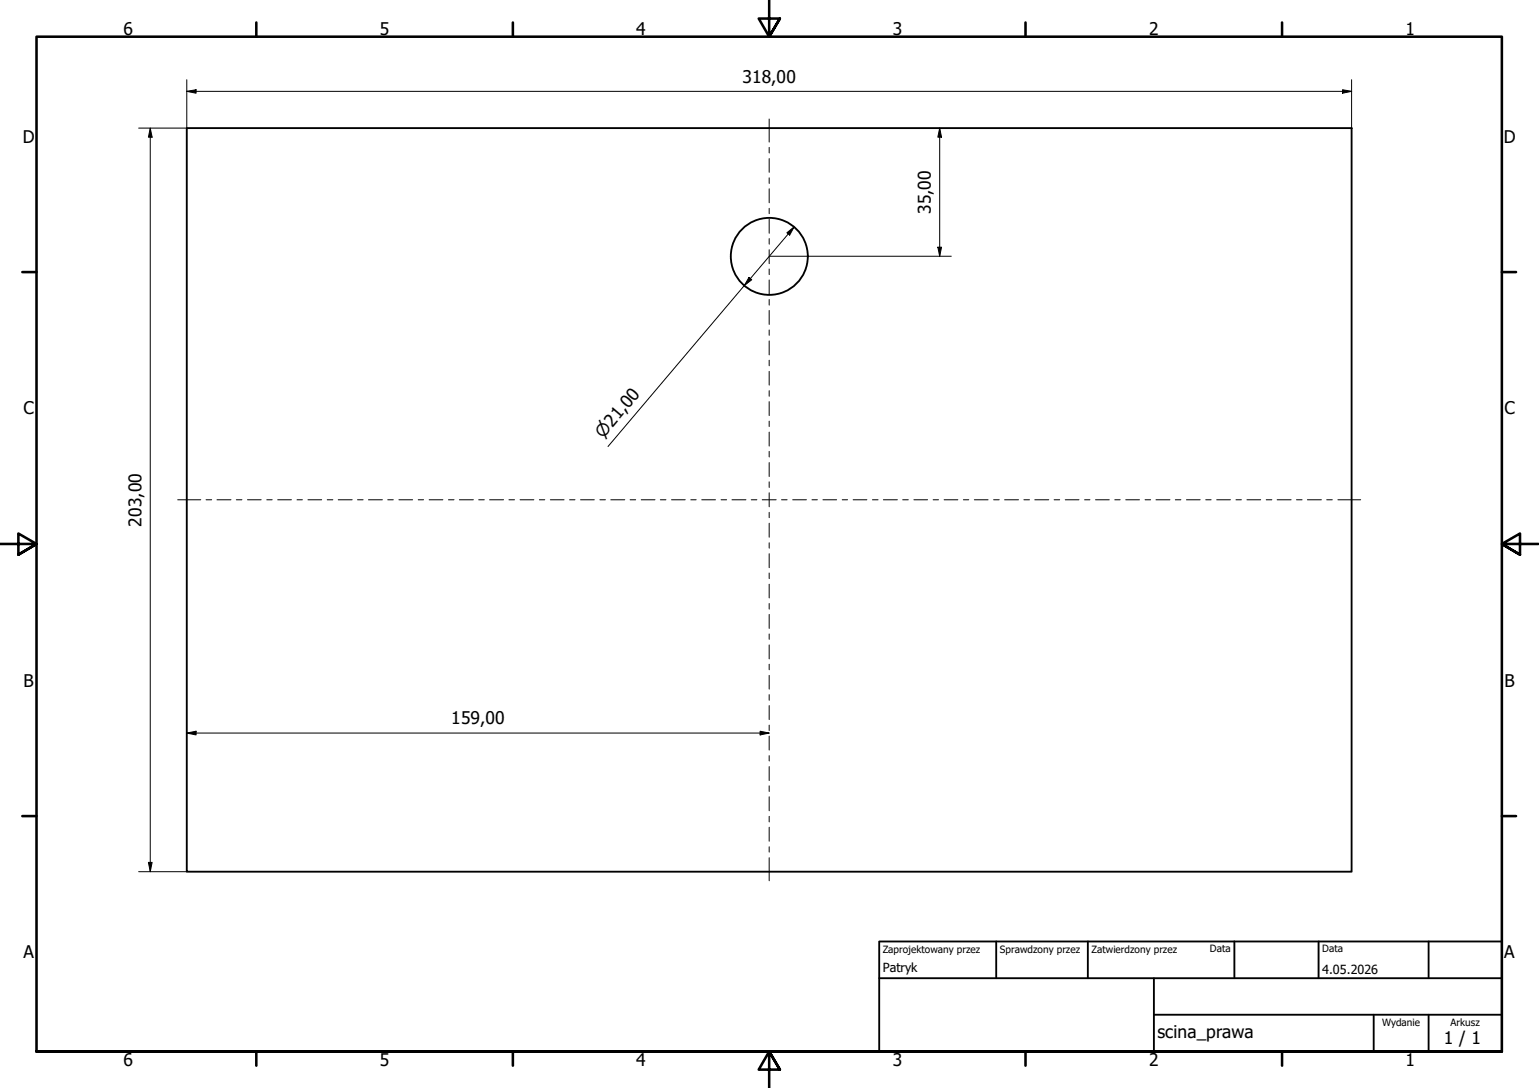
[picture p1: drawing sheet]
<svg xmlns="http://www.w3.org/2000/svg" width="420mm" height="297mm" viewBox="0 0 420 297" stroke-linecap="round" stroke-linejoin="round" font-family="sans-serif">
<!-- layer: Widoczne (ISO) -->
<g fill="none" stroke="#000" stroke-width=".51">
<path d="M51 35h318v203h-318z"/>
<circle cx="210" cy="70" r="10.5"/>
</g>
<!-- layer: Obramowanie (ISO) -->
<g fill="none" stroke="#000" stroke-width=".7">
<path d="M70 6.1v3.9M140 6.1v3.9M210 0v10l-2.9-4.9h5.8l-2.9 4.9 2.9-4.9M280 6.1v3.9M350 6.1v3.9M6.1 74.3h3.9M410 74.3h3.9M0 148.5h10l-5-2.8v5.7l5-2.9-5 2.9M420 148.5h-10l5-2.8v5.7l-5-2.9 5 2.9M6.1 222.8h3.9M410 222.8h3.9M10 287.1v-277.1h400v277.1h-400h400"/>
<path d="M70 287.1v3.8M140 287.1v3.8M212.9 292l-2.9-4.9 2.9 4.9h-5.8l2.9-4.9v9.9M280 287.1v3.8M350 287.1v3.8"/>
</g>
<path d="M240 257h170v30.1h-170zM272 257v10.1M297 257v10.1M337 257v10.1M360 257v10.1M390 257v10.1M240 267.1h170M315 277h95M315 267.1v20M375 277v10.1M390 277v10.1" fill="none" stroke="#000" stroke-width=".51"/>
<!-- layer: Wymiar (ISO) -->
<g fill="none" stroke="#000" stroke-width=".27">
<path d="M41 35l.5 2.5h-1zM41 35v203M51 24.9l2.5-.4v.9zM51 24.9h318M51 21.8v13.2h-13.2M256.5 35l.5 2.5h-1zM256.5 35v35M366.5 24.5l2.5 .4-2.5 .5zM369 21.8v13.2M204.5 75.7l.7 .7-2 1.6zM210.1 70h49.6M214.8 63.5l2-1.5-1.2 2.2z"/>
<path d="M216.8 62l-50.8 59.9M256 67.5h1l-.5 2.5zM207.5 199.6l2.5 .5-2.5 .5zM51 200.1l2.5-.5v1zM51 200.1h159M37.8 238h13.2M40.5 235.4h1l-.5 2.6z"/>
</g>
<path d="M41 35l.5 2.5h-1zM51 24.9l2.5-.4v.9zM256.5 35l.5 2.5h-1zM366.5 24.5l2.5 .4-2.5 .5zM204.5 75.7l.7 .7-2 1.6zM214.8 63.5l2-1.5-1.2 2.2zM256 67.5h1l-.5 2.5zM51 200.1l2.5-.5v1zM207.5 199.6l2.5 .5-2.5 .5zM40.5 235.4h1l-.5 2.6z" fill="#000"/>
<g fill="none" stroke="#000" stroke-width=".27">
<path d="M210 32.5v6.3M210 40.2v1.6M210 43.3v3.7M210 48.6v1.5M210 51.5v3.9M210 56.9v1.4M210 59.9v3.8M210 65.1v1.6M210 68.2v3.8M210 73.5v1.5M210 76.4v3.8M210 81.8v1.5"/>
<path d="M210 84.8v3.8M210 90.1v1.5M210 93.1v3.8M210 98.3v1.6M210 101.4v3.7M210 106.7v1.5M210 109.7v3.8M210 115v1.4M210 118v3.8M48.5 136.4h6.3M56.3 136.4h1.5M59.2 136.4h3.9"/>
<path d="M64.5 136.4h1.5M67.6 136.4h3.7M72.8 136.4h1.5M75.8 136.4h3.8M81.1 136.4h1.4M84.1 136.4h3.7M89.3 136.4h1.6M92.3 136.4h3.8M97.6 136.4h1.5M100.6 136.4h3.8M105.9 136.4h1.5M108.9 136.4h3.7"/>
<path d="M114.2 136.4h1.4M117.2 136.4h3.7M122.4 136.4h1.6M125.4 136.4h3.8M130.7 136.4h1.5M133.7 136.4h3.8M138.9 136.4h1.6M142 136.4h3.7M147.3 136.4h1.4M150.2 136.4h3.8M155.5 136.4h1.5M158.5 136.4h3.7"/>
<path d="M163.8 136.4h1.5M166.8 136.4h3.8M172 136.4h1.5M175.1 136.4h3.7M180.3 136.4h1.5M183.3 136.4h3.8M188.6 136.4h1.5M191.6 136.4h3.7M196.8 136.4h1.6M199.8 136.4h3.8M205.1 136.4h1.5M208.1 136.4h3.8"/>
<path d="M210 123.2v1.6M210 126.3v3.8M210 131.6v1.5M210 134.5v3.9M210 139.9v1.4M213.4 136.4h1.5M216.4 136.4h3.8M221.7 136.4h1.4M224.7 136.4h3.7M229.9 136.4h1.5M232.9 136.4h3.8M238.2 136.4h1.5"/>
<path d="M241.2 136.4h3.8M246.4 136.4h1.6M249.5 136.4h3.7M254.8 136.4h1.4M257.7 136.4h3.8M263 136.4h1.5M266 136.4h3.7M271.3 136.4h1.5M274.3 136.4h3.8M279.5 136.4h1.6M282.5 136.4h3.8M287.8 136.4h1.5"/>
<path d="M290.8 136.4h3.8M296.1 136.4h1.5M299.1 136.4h3.7M304.4 136.4h1.4M307.3 136.4h3.8M312.6 136.4h1.5M315.6 136.4h3.8M320.9 136.4h1.5M323.9 136.4h3.8M329.2 136.4h1.4M332.2 136.4h3.7M337.4 136.4h1.5"/>
<path d="M340.4 136.4h3.8M345.7 136.4h1.5M348.7 136.4h3.8M353.9 136.4h1.6M356.9 136.4h3.8M362.2 136.4h1.5M365.3 136.4h6.2M210 142.9v3.8M210 148.2v1.5M210 151.2v3.8M210 156.4v1.6M210 159.5v3.7"/>
<path d="M210 164.8v1.5M210 167.8v3.8M210 173.1v1.4M210 176.1v3.8M210 181.3v1.6M210 184.4v3.7M210 189.7v1.5M210 192.6v3.9M210 198v1.4M210 201v3.8M210 206.3v1.5M210 209.3v3.8"/>
<path d="M210 214.6v1.5M210 217.5v3.8M210 222.9v1.5M210 225.9v3.8M210 231.2v1.4M210 234.2v6.3"/>
</g>
<g font-size="4.8">
<text x="33.7" y="9.6">6</text>
<text x="103.7" y="9.6">5</text>
<text x="173.7" y="9.6">4</text>
<text x="243.7" y="9.6">3</text>
<text x="313.7" y="9.6">2</text>
<text x="383.7" y="9.6">1</text>
<text x="202.7" y="22.6">318,00</text>
<text x="6.2" y="38.9">D</text>
<text x="410.5" y="38.9">D</text>
<text x="254.1" y="58.5" transform="rotate(-90 254.1 58.5)">35,00</text>
<text x="6.4" y="113.1">C</text>
<text x="410.7" y="113.1">C</text>
<text x="38.6" y="143.7" transform="rotate(-90 38.6 143.7)">203,00</text>
<text x="6.4" y="187.4">B</text>
<text x="410.7" y="187.4">B</text>
<text x="123.2" y="197.7">159,00</text>
<text x="6.4" y="261.7">A</text>
<text x="410.7" y="261.7">A</text>
<text x="316" y="283.3">scina_prawa</text>
<text x="394.2" y="285">1 / 1</text>
<text x="33.7" y="290.9">6</text>
<text x="103.7" y="290.9">5</text>
<text x="173.7" y="290.9">4</text>
<text x="243.7" y="290.9">3</text>
<text x="313.7" y="290.9">2</text>
<text x="383.7" y="290.9">1</text>
</g>
<text font-size="4.6" x="164.7" y="119.7" transform="rotate(-50 164.7 119.7)">⌀21,00</text>
<g font-size="3.4">
<text x="241" y="265.4">Patryk</text>
<text x="361" y="266">4.05.2026</text>
</g>
<g font-size="2.7">
<text x="241" y="260.1">Zaprojektowany przez</text>
<text x="273" y="260.1">Sprawdzony przez</text>
<text x="298" y="260.1">Zatwierdzony przez</text>
<text x="330.3" y="260">Data</text>
<text x="361" y="260">Data</text>
<text x="377.3" y="280.1">Wydanie</text>
<text x="396" y="280.1">Arkusz</text>
</g>
</svg>
